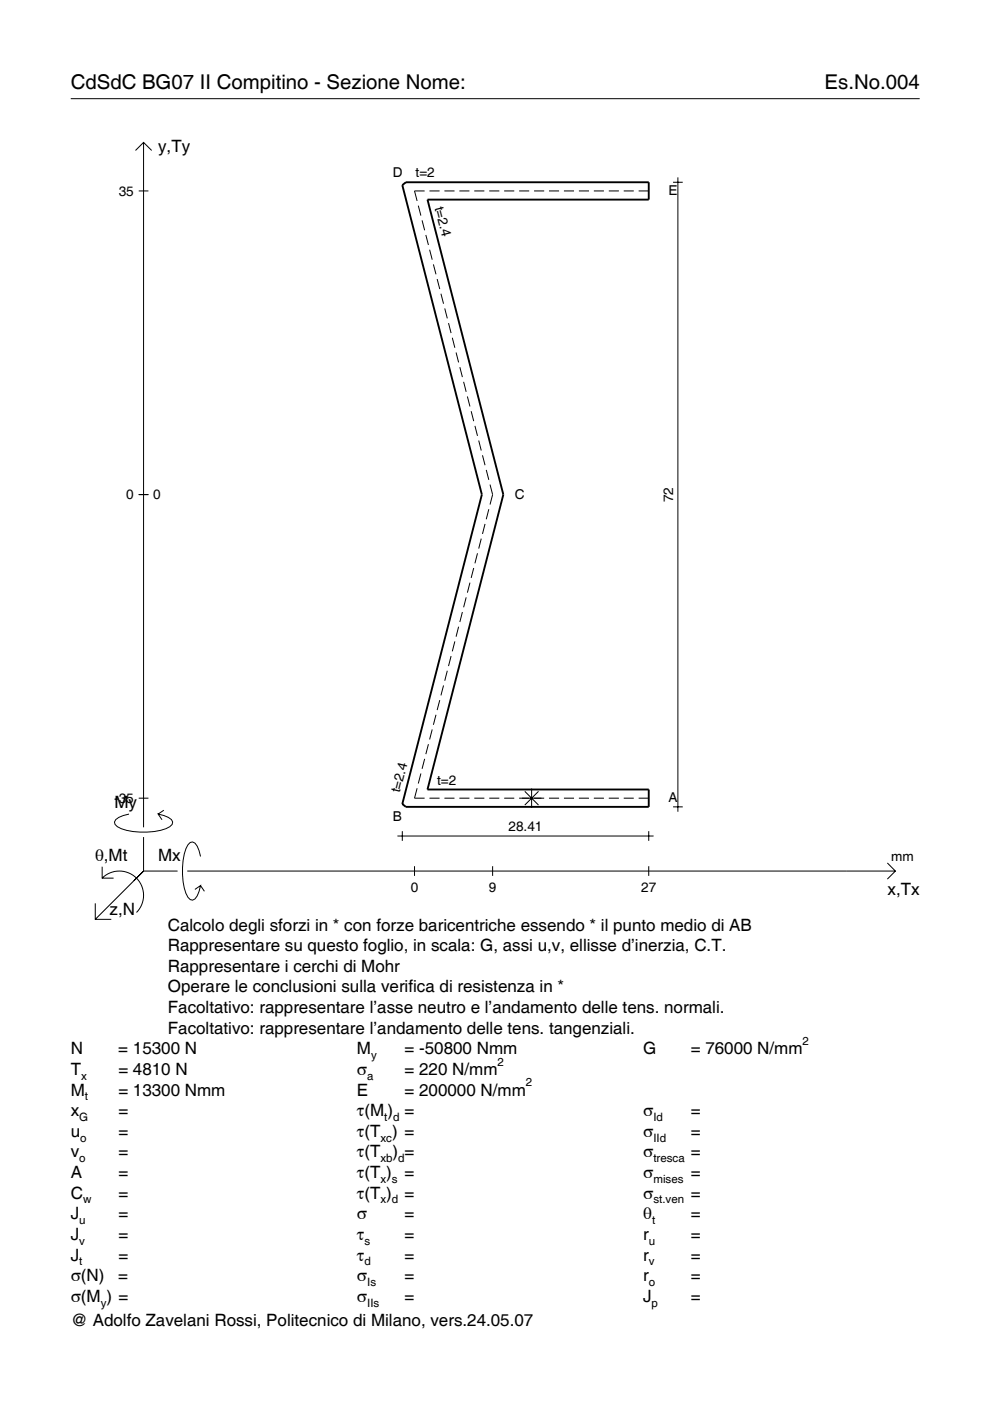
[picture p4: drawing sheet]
<svg xmlns="http://www.w3.org/2000/svg" width="210mm" height="297mm" viewBox="0 0 210 297" stroke-linecap="round" stroke-linejoin="round" font-family="sans-serif">
<g fill="none" stroke="#000" stroke-width=".21">
<path d="M15 20.9h180M28.7 31.9l1.7-1.7 1.8 1.7M30.4 30.2v145.2M142.7 38.6h2.1M143.7 37.6v134.5M29.4 40.5h2.1M88.7 43.6l.5 2.1M89.5 46.7l.5 2.1M90 40.5h-2.1l.5 2.1M90.3 49.8l.5 2.1M91.1 40.5h2.1M91.1 52.9l.5 2.2"/>
<path d="M91.9 56.1l.5 2.1M92.7 59.2l.5 2.1M94.2 40.5h2.2M97.4 40.5h2.1M100.6 40.5h2.1M103.7 40.5h2.2M106.9 40.5h2.1M110.1 40.5h2.1M113.2 40.5h2.2M116.4 40.5h2.1M119.6 40.5h2.1M122.7 40.5h2.2"/>
<path d="M125.9 40.5h2.1M129.1 40.5h2.1M132.2 40.5h2.2M135.4 40.5h2.1M93.5 62.3l.5 2.1M94.3 65.4l.5 2.1M95.1 68.5l.5 2.1M95.9 71.6l.5 2.1M96.7 74.7l.5 2.1M97.5 77.8l.5 2.2M98.3 81l.5 2.1M99.1 84.1l.5 2.1"/>
<path d="M99.9 87.2l.5 2.1M100.7 90.3l.5 2.1M101.5 93.4l.5 2.1M102.3 96.5l.5 2.1M103.1 99.6l.5 2.1M29.4 104.9h2.1M101.2 117.3l-.5 2.1M102 114.2l-.5 2.1M102.8 111.1l-.5 2.1M103.6 108l-.5 2.1M103.9 102.7l.5 2.2-.5 2.1M95.6 139.1l-.5 2.1"/>
<path d="M96.4 136l-.5 2.1M97.2 132.9l-.5 2.1M98 129.8l-.5 2.1M98.8 126.7l-.5 2.1M99.6 123.5l-.5 2.2M100.4 120.4l-.5 2.1M90.8 157.8l-.5 2.1M91.6 154.7l-.5 2.1M92.4 151.6l-.5 2.1M93.2 148.4l-.5 2.2M94 145.3l-.5 2.1M94.8 142.2l-.5 2.1"/>
<path d="M27.3 172.6a3.6 3.6 0 0 0-3 1.7l.1 .5a5.7 5.7 0 0 0 3.8 1.5 13.3 13.3 0 0 0 7.8-1l.5-.5 .1-.5a3.6 3.6 0 0 0-3.1-1.7l.8 1.2M29.4 169.2h2.1M30.4 177.5v7.2M34.7 171.8l-1.2 .8M84.3 177.3h54.3M85.3 176.2v2.1M88.4 167.1l-.5 2.1h2.1M89.2 164l-.5 2.1M90 160.9l-.5 2.1M91.1 169.2h2.1M94.2 169.2h2.2M97.4 169.2h2.1"/>
<path d="M100.6 169.2h2.1M103.7 169.2h2.2M106.9 169.2h2.1M110.1 169.2h5.3M111.3 167.8l2.9 2.9M112.7 167.2v4.1M114.2 167.8l-2.9 2.9M116.4 169.2h2.1M119.6 169.2h2.1M122.7 169.2h2.2M125.9 169.2h2.1M129.1 169.2h2.1"/>
<path d="M132.2 169.2h2.2M135.4 169.2h2.1M137.5 176.2v2.1M142.7 171.1h2.1M20.2 191.5v3.4h3.4M21.7 186.2a5.1 5.1 0 0 1 7.2 0 5.1 5.1 0 0 1 0 7.3M21.7 183.8v2.4h2.4M30.4 184.7l-10.2 10.2M30.4 184.7l-2 2M30.4 184.7h7.2M39.7 184.7h150.1M42.5 181.6a3.6 3.6 0 0 0-1.7-3.1l-.5 .1a5.7 5.7 0 0 0-1.5 3.8 13.3 13.3 0 0 0 1 7.8l.5 .5 .5 .2a3.6 3.6 0 0 0 1.7-3.1l-1.2 .8"/>
<path d="M42.5 187.8l.8 1.2M87.9 183.7v2M104.4 183.7v2M137.5 183.7v2M188.1 183l1.7 1.7-1.7 1.7"/>
</g>
<path d="M85.3 39.3l.7-.7h51.5v3.7h-46.9l16.1 62.6-16.1 62.5h46.9v3.7h-51.5l-.7-.6 16.9-65.6z" fill="none" stroke="#000" stroke-width=".4"/>
<g font-size="4.3">
<text x="15" y="18.9">CdSdC BG07 II Compitino - Sezione Nome:</text>
<text x="174.8" y="18.9">Es.No.004</text>
</g>
<g font-size="3.6">
<text x="33.5" y="32.3">y,Ty</text>
<text x="24.3" y="171.3">My</text>
<text x="20.1" y="182.6">θ,Mt</text>
<text x="33.5" y="182.6">Mx</text>
<text x="188.2" y="189.8">x,Tx</text>
<text x="23.2" y="193.9">z,N</text>
<text x="35.6" y="197.3">Calcolo degli sforzi in * con forze baricentriche essendo * il punto medio di AB</text>
<text x="35.6" y="201.7">Rappresentare su questo foglio, in scala: G, assi u,v, ellisse d’inerzia, C.T.</text>
<text x="35.6" y="206">Rappresentare i cerchi di Mohr</text>
<text x="35.6" y="210.4">Operare le conclusioni sulla verifica di resistenza in *</text>
<text x="35.6" y="214.8">Facoltativo: rappresentare l’asse neutro e l’andamento delle tens. normali.</text>
<text x="35.6" y="219.2">Facoltativo: rappresentare l’andamento delle tens. tangenziali.</text>
<text x="15" y="223.5">N</text>
<text x="15" y="227.9">T</text>
<text x="25.1" y="223.5">= 15300 N</text>
<text x="25.1" y="227.9">= 4810 N</text>
<text x="75.7" y="227.9">σ</text>
<text x="75.7" y="223.5">M</text>
<text x="85.8" y="223.5">= -50800 Nmm</text>
<text x="85.8" y="227.9">= 220 N/mm</text>
<text x="136.4" y="223.5">G</text>
<text x="146.5" y="223.5">= 76000 N/mm</text>
<text x="15" y="232.3">M</text>
<text x="25.1" y="232.3">= 13300 Nmm</text>
<text x="75.7" y="232.3">E</text>
<text x="85.8" y="232.3">= 200000 N/mm</text>
<text x="15" y="236.7">x</text>
<text x="25.1" y="236.7">=</text>
<text x="75.7" y="236.7">τ(M ) =</text>
<text x="136.4" y="236.7">σ</text>
<text x="146.5" y="236.7">=</text>
<text x="15" y="241">u</text>
<text x="15" y="245.4">v</text>
<text x="25.1" y="241">=</text>
<text x="25.1" y="245.4">=</text>
<text x="75.7" y="241">τ(T ) =</text>
<text x="75.7" y="245.4">τ(T</text>
<text x="83.3" y="245.4">) =</text>
<text x="136.4" y="241">σ</text>
<text x="136.4" y="245.4">σ</text>
<text x="146.5" y="241">=</text>
<text x="146.5" y="245.4">=</text>
<text x="15" y="249.8">A</text>
<text x="25.1" y="249.8">=</text>
<text x="75.7" y="249.8">τ(T )</text>
<text x="85.8" y="249.8">=</text>
<text x="136.4" y="249.8">σ</text>
<text x="146.5" y="249.8">=</text>
<text x="15" y="254.2">C</text>
<text x="25.1" y="254.2">=</text>
<text x="75.7" y="254.2">τ(T )</text>
<text x="85.8" y="254.2">=</text>
<text x="136.4" y="254.2">σ</text>
<text x="146.5" y="254.2">=</text>
<text x="15" y="258.5">J</text>
<text x="15" y="262.9">J</text>
<text x="25.1" y="258.5">=</text>
<text x="25.1" y="262.9">=</text>
<text x="75.7" y="258.5">σ</text>
<text x="75.7" y="262.9">τ</text>
<text x="85.8" y="258.5">=</text>
<text x="85.8" y="262.9">=</text>
<text x="136.4" y="258.5">θ</text>
<text x="136.4" y="262.9">r</text>
<text x="146.5" y="258.5">=</text>
<text x="146.5" y="262.9">=</text>
<text x="15" y="267.3">J</text>
<text x="25.1" y="267.3">=</text>
<text x="75.7" y="267.3">τ</text>
<text x="85.8" y="267.3">=</text>
<text x="136.4" y="267.3">r</text>
<text x="146.5" y="267.3">=</text>
<text x="15" y="271.7">σ(N)</text>
<text x="25.1" y="271.7">=</text>
<text x="75.7" y="271.7">σ</text>
<text x="85.8" y="271.7">=</text>
<text x="136.4" y="271.7">r</text>
<text x="146.5" y="271.7">=</text>
<text x="15" y="276">σ(M ) =</text>
<text x="15" y="281.2">@ Adolfo Zavelani Rossi, Politecnico di Milano, vers.24.05.07</text>
<text x="75.7" y="276">σ</text>
<text x="85.8" y="276">=</text>
<text x="136.4" y="276">J</text>
<text x="146.5" y="276">=</text>
</g>
<g font-size="2.9">
<text x="25.2" y="41.5">35</text>
<text x="83.3" y="37.5">D</text>
<text x="88.1" y="37.6">t=2</text>
<text x="141.7" y="41.4">E</text>
<text x="92.1" y="44.1" transform="rotate(76 92.1 44.1)">t=2.4</text>
<text x="26.8" y="105.9">0</text>
<text x="32.5" y="105.9">0</text>
<text x="109.1" y="105.8">C</text>
<text x="142.7" y="106.5" transform="rotate(-90 142.7 106.5)">72</text>
<text x="92.7" y="166.4">t=2</text>
<text x="24.2" y="170.2">-35</text>
<text x="83.3" y="174">B</text>
<text x="84.8" y="168.2" transform="rotate(-76 84.8 168.2)">t=2.4</text>
<text x="141.7" y="170.1">A</text>
<text x="107.8" y="176.2">28.41</text>
<text x="189" y="182.6">mm</text>
<text x="87.1" y="189.1">0</text>
<text x="103.6" y="189.1">9</text>
<text x="135.9" y="189.1">27</text>
</g>
<g font-size="2.4">
<text x="170.2" y="221.5">2</text>
<text x="78.7" y="224.5">y</text>
<text x="105.5" y="225.9">2</text>
<text x="17.2" y="228.9">x</text>
<text x="18" y="233.3">t</text>
<text x="77.9" y="228.9">a</text>
<text x="111.5" y="230.3">2</text>
<text x="16.8" y="237.7">G</text>
<text x="81.5" y="237.7">t d</text>
<text x="138.5" y="237.7">Id</text>
<text x="17" y="242">o</text>
<text x="80.7" y="242">xc</text>
<text x="138.5" y="242">IId</text>
<text x="16.8" y="246.4">o</text>
<text x="80.7" y="246.4">xb d</text>
<text x="80.7" y="250.8">x s</text>
<text x="138.5" y="246.4">tresca</text>
<text x="138.5" y="250.8">mises</text>
<text x="17.6" y="255.2">w</text>
<text x="80.7" y="255.2">x d</text>
<text x="138.5" y="255.2">st.ven</text>
<text x="16.8" y="259.5">u</text>
<text x="16.8" y="263.9">v</text>
<text x="77.3" y="263.9">s</text>
<text x="137.6" y="263.9">u</text>
<text x="138.2" y="259.5">t</text>
<text x="16.8" y="268.3">t</text>
<text x="77.3" y="268.3">d</text>
<text x="137.6" y="268.3">v</text>
<text x="77.9" y="272.7">Is</text>
<text x="137.6" y="272.7">o</text>
<text x="21.4" y="277">y</text>
<text x="77.9" y="277">IIs</text>
<text x="138.2" y="277">p</text>
</g>
</svg>
